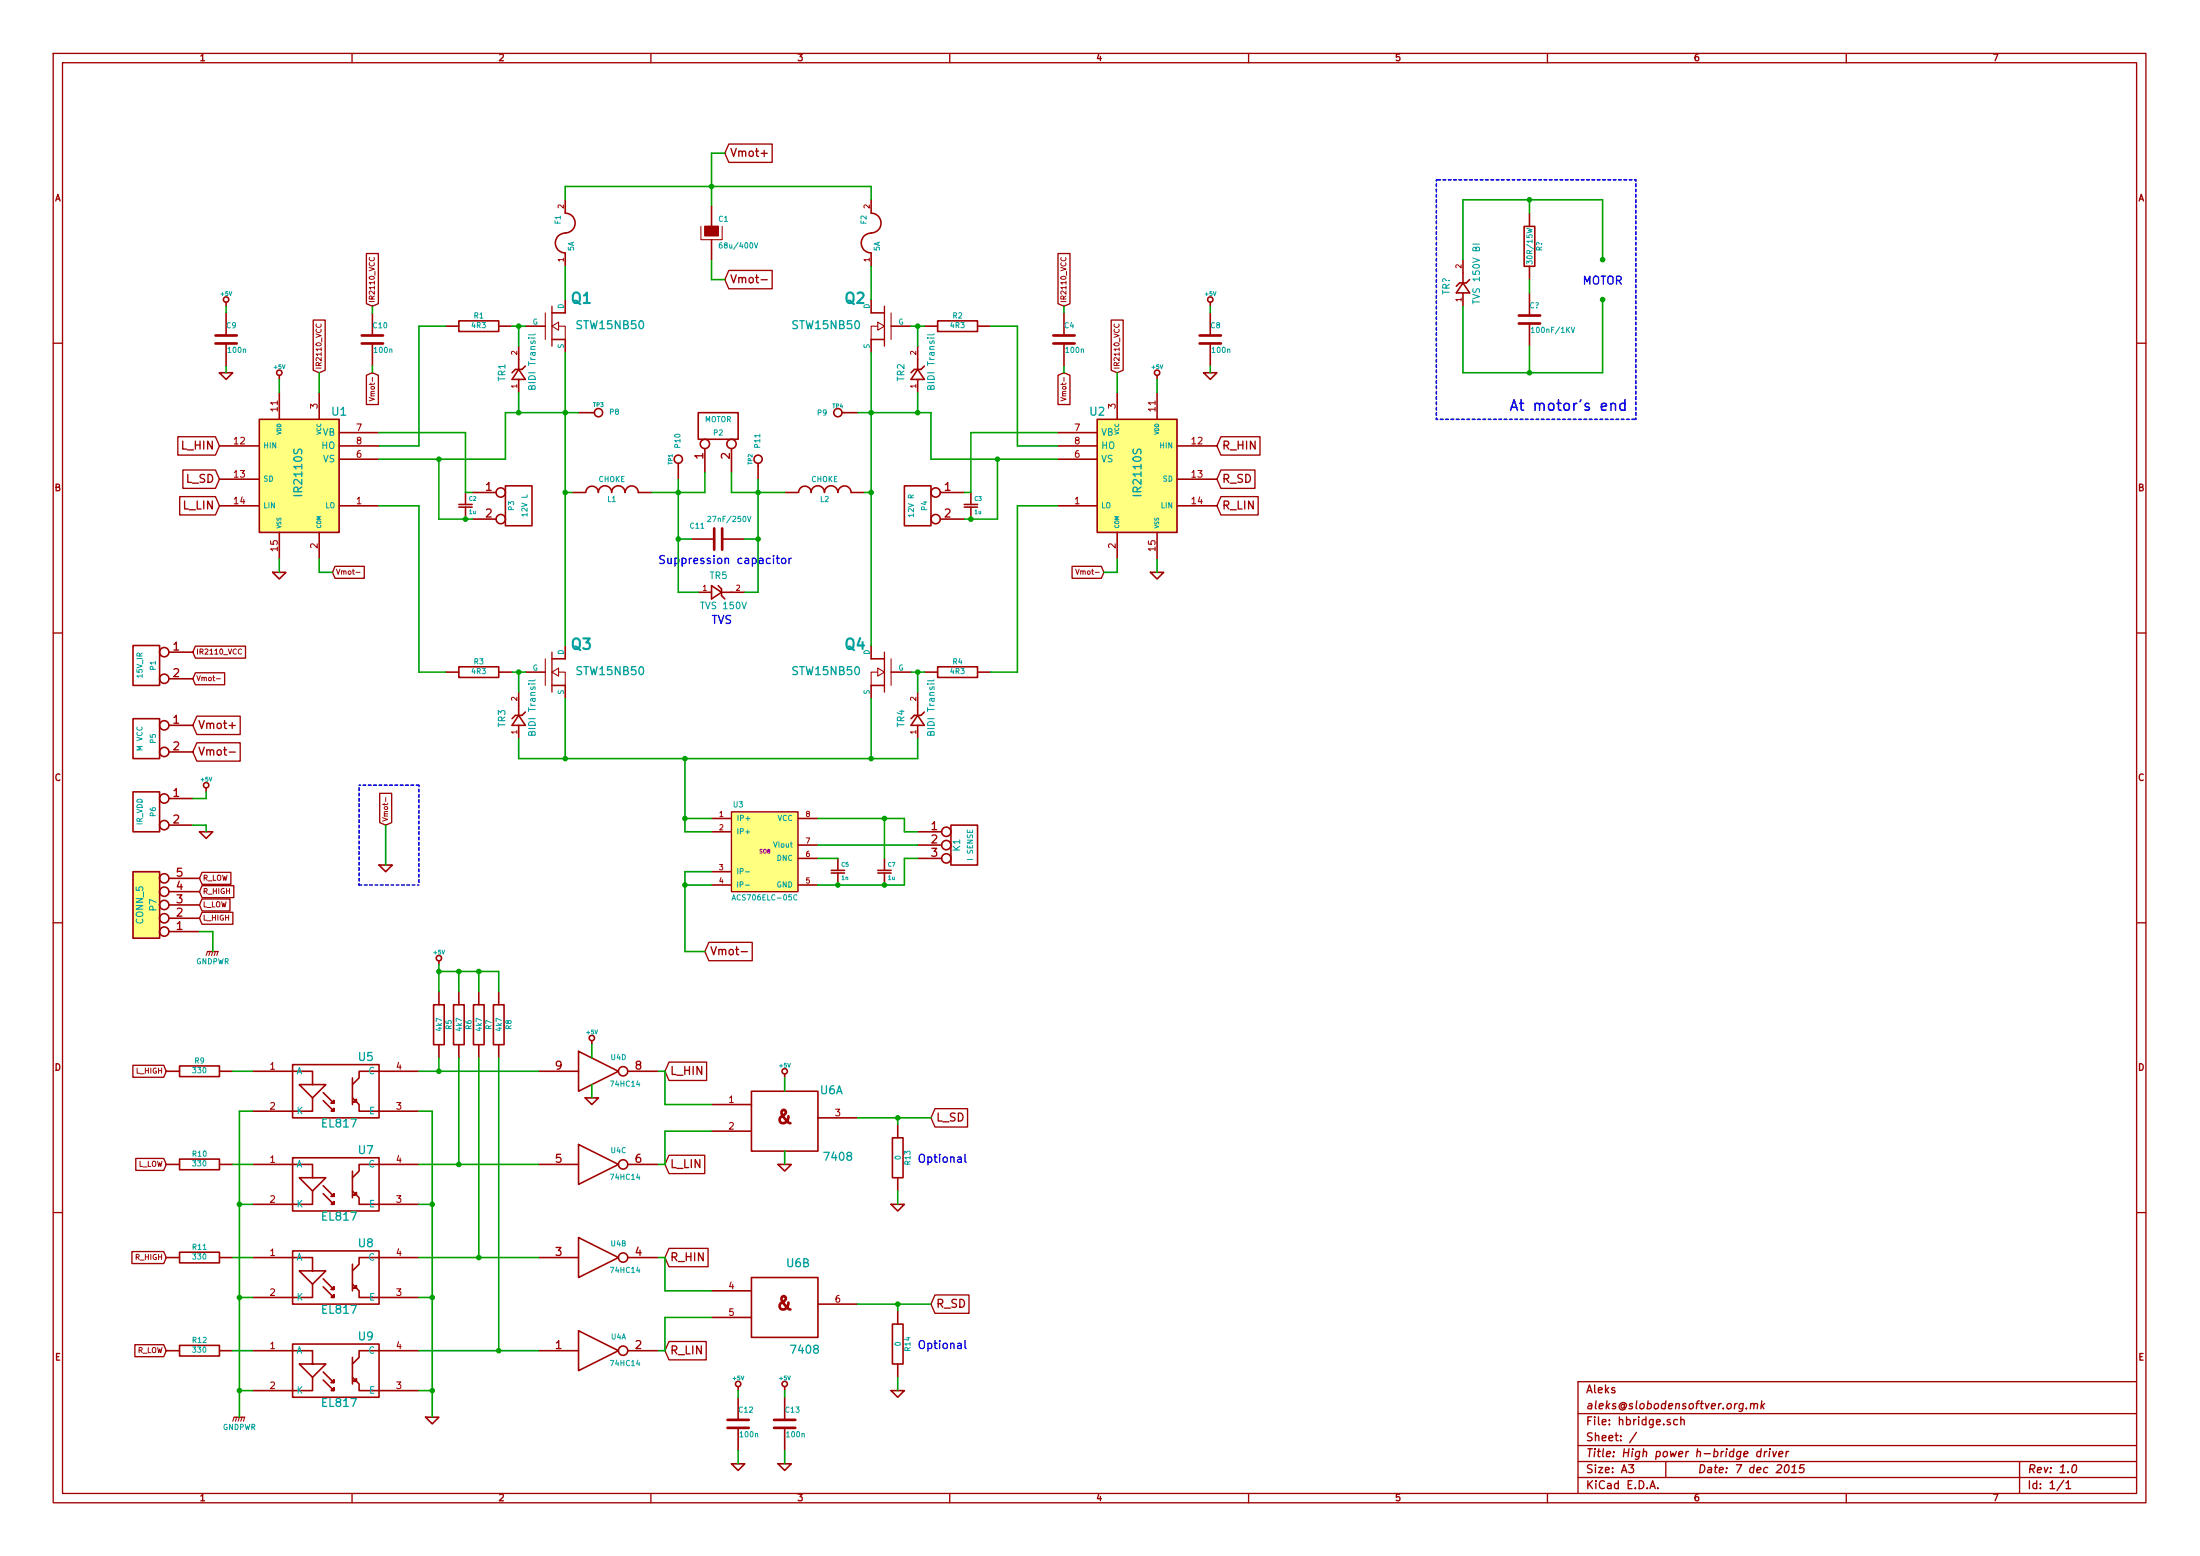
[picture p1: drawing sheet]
EESchema Schematic File Version 2
LIBS:power
LIBS:device
LIBS:transistors
LIBS:conn
LIBS:linear
LIBS:regul
LIBS:74xx
LIBS:cmos4000
LIBS:adc-dac
LIBS:memory
LIBS:xilinx
LIBS:special
LIBS:microcontrollers
LIBS:dsp
LIBS:microchip
LIBS:analog_switches
LIBS:motorola
LIBS:texas
LIBS:intel
LIBS:audio
LIBS:interface
LIBS:digital-audio
LIBS:philips
LIBS:display
LIBS:cypress
LIBS:siliconi
LIBS:opto
LIBS:atmel
LIBS:contrib
LIBS:valves
LIBS:switch-enc
LIBS:arduino_shieldsNCL
LIBS:open-project
LIBS:atmega32u4
LIBS:ttl_ieee
LIBS:hc11
LIBS:graphic
LIBS:gennum
LIBS:cmos_ieee
LIBS:brooktre
LIBS:relays
LIBS:references
LIBS:rfcom
LIBS:transf
LIBS:supertex
LIBS:video
LIBS:stm8
LIBS:stm32
LIBS:sensors
LIBS:powerint
LIBS:nxp_armmcu
LIBS:msp430
LIBS:microchip_pic16mcu
LIBS:microchip_pic12mcu
LIBS:microchip_pic10mcu
LIBS:logo
LIBS:ftdi
LIBS:ac-dc
LIBS:pspice
LIBS:microchip1
LIBS:elec-unifil
LIBS:74xgxx
LIBS:dc-dc
LIBS:GR_relays
LIBS:dips-s
LIBS:dallas-rtc
LIBS:con-jack
LIBS:con-amp
LIBS:DB-1
LIBS:usb-b
LIBS:Vocanson_display
LIBS:transistors-mics
LIBS:random-mics
LIBS:analog-devices
LIBS:relays-a
LIBS:lt
LIBS:altera
LIBS:max
LIBS:txs2sa-relay
LIBS:ti
LIBS:switches
LIBS:opamps
LIBS:conn_mics
LIBS:conn_16_mirror
LIBS:conn_16
LIBS:Transil_diode
LIBS:hbridge-cache
EELAYER 27 0
EELAYER END
$Descr A3 16535 11693
encoding utf-8
Sheet 1 1
Title "High power h-bridge driver"
Date "7 dec 2015"
Rev "1.0"
Comp "aleks@slobodensoftver.org.mk"
Comment1 "Aleks"
Comment2 ""
Comment3 ""
Comment4 ""
$EndDescr
$Comp
L MOSFET_N Q1
U 1 1
P 4150 2450
F 0 "Q1" H 4450 2650 79  0000 R CNB
F 1 "STW15NB50" H 4850 2450 60  0000 R CNN
F 2 "~" H 4150 2450 60  0000 C CNN
F 3 "~" H 4150 2450 60  0000 C CNN
	1    4150 2450
	1    0    0    -1  
$EndComp
$Comp
L MOSFET_N Q3
U 1 1
P 4150 5050
F 0 "Q3" H 4450 5250 79  0000 R CNB
F 1 "STW15NB50" H 4850 5050 60  0000 R CNN
F 2 "~" H 4150 5050 60  0000 C CNN
F 3 "~" H 4150 5050 60  0000 C CNN
	1    4150 5050
	1    0    0    -1  
$EndComp
$Comp
L MOSFET_N Q2
U 1 1
P 6650 2450
F 0 "Q2" H 6950 2650 79  0000 R CNB
F 1 "STW15NB50" H 7350 2450 60  0000 R CNN
F 2 "~" H 6650 2450 60  0000 C CNN
F 3 "~" H 6650 2450 60  0000 C CNN
	1    6650 2450
	-1   0    0    -1  
$EndComp
$Comp
L MOSFET_N Q4
U 1 1
P 6650 5050
F 0 "Q4" H 6950 5250 79  0000 R CNB
F 1 "STW15NB50" H 7350 5050 60  0000 R CNN
F 2 "~" H 6650 5050 60  0000 C CNN
F 3 "~" H 6650 5050 60  0000 C CNN
	1    6650 5050
	-1   0    0    -1  
$EndComp
$Comp
L FUSE F1
U 1 1
P 4250 1750
F 0 "F1" H 4350 1800 40  0000 C CNN
F 1 "5A" H 4150 1700 40  0000 C CNN
F 2 "~" H 4250 1750 60  0000 C CNN
F 3 "~" H 4250 1750 60  0000 C CNN
	1    4250 1750
	0    -1   -1   0   
$EndComp
$Comp
L FUSE F2
U 1 1
P 6550 1750
F 0 "F2" H 6650 1800 40  0000 C CNN
F 1 "5A" H 6450 1700 40  0000 C CNN
F 2 "~" H 6550 1750 60  0000 C CNN
F 3 "~" H 6550 1750 60  0000 C CNN
	1    6550 1750
	0    -1   -1   0   
$EndComp
$Comp
L INDUCTOR L1
U 1 1
P 4600 3700
F 0 "L1" V 4550 3700 40  0000 C CNN
F 1 "CHOKE" V 4700 3700 40  0000 C CNN
F 2 "~" H 4600 3700 60  0000 C CNN
F 3 "~" H 4600 3700 60  0000 C CNN
	1    4600 3700
	0    -1   -1   0   
$EndComp
$Comp
L INDUCTOR L2
U 1 1
P 6200 3700
F 0 "L2" V 6150 3700 40  0000 C CNN
F 1 "CHOKE" V 6300 3700 40  0000 C CNN
F 2 "~" H 6200 3700 60  0000 C CNN
F 3 "~" H 6200 3700 60  0000 C CNN
	1    6200 3700
	0    -1   -1   0   
$EndComp
$Comp
L ACS706ELC-05C U3
U 1 1
P 5750 6400
F 0 "U3" H 5550 6749 40  0000 C CNN
F 1 "ACS706ELC-05C" H 5750 6050 40  0000 C CNN
F 2 "SO8" H 5751 6398 29  0000 C CNN
F 3 "" H 5750 6400 60  0000 C CNN
	1    5750 6400
	1    0    0    -1  
$EndComp
Text GLabel 5450 1150 2    60   Input ~ 0
Vmot+
Text GLabel 5300 7150 2    60   Input ~ 0
Vmot-
$Comp
L R R3
U 1 1
P 3600 5050
F 0 "R3" V 3680 5050 40  0000 C CNN
F 1 "4R3" V 3607 5051 40  0000 C CNN
F 2 "~" V 3530 5050 30  0000 C CNN
F 3 "~" H 3600 5050 30  0000 C CNN
	1    3600 5050
	0    -1   -1   0   
$EndComp
$Comp
L R R4
U 1 1
P 7200 5050
F 0 "R4" V 7280 5050 40  0000 C CNN
F 1 "4R3" V 7207 5051 40  0000 C CNN
F 2 "~" V 7130 5050 30  0000 C CNN
F 3 "~" H 7200 5050 30  0000 C CNN
	1    7200 5050
	0    -1   -1   0   
$EndComp
$Comp
L R R2
U 1 1
P 7200 2450
F 0 "R2" V 7280 2450 40  0000 C CNN
F 1 "4R3" V 7207 2451 40  0000 C CNN
F 2 "~" V 7130 2450 30  0000 C CNN
F 3 "~" H 7200 2450 30  0000 C CNN
	1    7200 2450
	0    -1   -1   0   
$EndComp
$Comp
L R R1
U 1 1
P 3600 2450
F 0 "R1" V 3680 2450 40  0000 C CNN
F 1 "4R3" V 3607 2451 40  0000 C CNN
F 2 "~" V 3530 2450 30  0000 C CNN
F 3 "~" H 3600 2450 30  0000 C CNN
	1    3600 2450
	0    -1   -1   0   
$EndComp
$Comp
L CONN_2 P2
U 1 1
P 5400 3200
F 0 "P2" V 5350 3200 40  0000 C CNN
F 1 "MOTOR" V 5450 3200 40  0000 C CNN
F 2 "~" H 5400 3200 60  0000 C CNN
F 3 "~" H 5400 3200 60  0000 C CNN
	1    5400 3200
	0    -1   -1   0   
$EndComp
$Comp
L TRANSIL TR1
U 1 1
P 3900 2950
F 0 "TR1" H 3985 3040 50  0000 L BNN
F 1 "BIDI Transil" H 3913 2813 50  0000 L BNN
F 2 "" H 3900 2950 60  0000 C CNN
F 3 "" H 3900 2950 60  0000 C CNN
	1    3900 2950
	0    -1   -1   0   
$EndComp
$Comp
L TRANSIL TR3
U 1 1
P 3900 5550
F 0 "TR3" H 3985 5640 50  0000 L BNN
F 1 "BIDI Transil" H 3913 5413 50  0000 L BNN
F 2 "" H 3900 5550 60  0000 C CNN
F 3 "" H 3900 5550 60  0000 C CNN
	1    3900 5550
	0    -1   -1   0   
$EndComp
$Comp
L TRANSIL TR4
U 1 1
P 6900 5550
F 0 "TR4" H 6985 5640 50  0000 L BNN
F 1 "BIDI Transil" H 6913 5413 50  0000 L BNN
F 2 "" H 6900 5550 60  0000 C CNN
F 3 "" H 6900 5550 60  0000 C CNN
	1    6900 5550
	0    -1   -1   0   
$EndComp
$Comp
L TRANSIL TR2
U 1 1
P 6900 2950
F 0 "TR2" H 6985 3040 50  0000 L BNN
F 1 "BIDI Transil" H 6913 2813 50  0000 L BNN
F 2 "" H 6900 2950 60  0000 C CNN
F 3 "" H 6900 2950 60  0000 C CNN
	1    6900 2950
	0    -1   -1   0   
$EndComp
$Comp
L IR2110S U1
U 1 1
P 2250 3600
F 0 "U1" H 2550 4100 60  0000 C CNN
F 1 "IR2110S" V 2250 3650 60  0000 C CNN
F 2 "~" H 2250 3600 60  0000 C CNN
F 3 "~" H 2250 3600 60  0000 C CNN
	1    2250 3600
	1    0    0    -1  
$EndComp
Text GLabel 2500 4300 2    39   Input ~ 0
Vmot-
$Comp
L CONN_2 P3
U 1 1
P 3900 3800
F 0 "P3" V 3850 3800 40  0000 C CNN
F 1 "12V L" V 3950 3800 40  0000 C CNN
F 2 "~" H 3900 3800 60  0000 C CNN
F 3 "~" H 3900 3800 60  0000 C CNN
	1    3900 3800
	1    0    0    -1  
$EndComp
$Comp
L CSMALL C2
U 1 1
P 3500 3800
F 0 "C2" H 3525 3850 30  0000 L CNN
F 1 "1u" H 3525 3750 30  0000 L CNN
F 2 "~" H 3500 3800 60  0000 C CNN
F 3 "~" H 3500 3800 60  0000 C CNN
	1    3500 3800
	1    0    0    -1  
$EndComp
$Comp
L CONN_2 P1
U 1 1
P 1100 5000
F 0 "P1" V 1050 5000 40  0000 C CNN
F 1 "15V_IR" V 1150 5000 40  0000 C CNN
F 2 "~" H 1100 5000 60  0000 C CNN
F 3 "~" H 1100 5000 60  0000 C CNN
	1    1100 5000
	-1   0    0    -1  
$EndComp
Text GLabel 1450 5100 2    39   Input ~ 0
Vmot-
Text GLabel 1450 4900 2    39   Input ~ 0
IR2110_VCC
$Comp
L CONN_2 P5
U 1 1
P 1100 5550
F 0 "P5" V 1050 5550 40  0000 C CNN
F 1 "M VCC" V 1150 5550 40  0000 C CNN
F 2 "~" H 1100 5550 60  0000 C CNN
F 3 "~" H 1100 5550 60  0000 C CNN
	1    1100 5550
	-1   0    0    -1  
$EndComp
Text GLabel 1450 5650 2    60   Input ~ 0
Vmot-
Text GLabel 1450 5450 2    60   Input ~ 0
Vmot+
$Comp
L CSMALL C5
U 1 1
P 6300 6550
F 0 "C5" H 6325 6600 30  0000 L CNN
F 1 "1n" H 6325 6500 30  0000 L CNN
F 2 "~" H 6300 6550 60  0000 C CNN
F 3 "~" H 6300 6550 60  0000 C CNN
	1    6300 6550
	1    0    0    -1  
$EndComp
$Comp
L CONN_3 K1
U 1 1
P 7250 6350
F 0 "K1" V 7200 6350 50  0000 C CNN
F 1 "I SENSE" V 7300 6350 40  0000 C CNN
F 2 "~" H 7250 6350 60  0000 C CNN
F 3 "~" H 7250 6350 60  0000 C CNN
	1    7250 6350
	1    0    0    -1  
$EndComp
$Comp
L CSMALL C7
U 1 1
P 6650 6550
F 0 "C7" H 6675 6600 30  0000 L CNN
F 1 "1u" H 6675 6500 30  0000 L CNN
F 2 "~" H 6650 6550 60  0000 C CNN
F 3 "~" H 6650 6550 60  0000 C CNN
	1    6650 6550
	1    0    0    -1  
$EndComp
$Comp
L GND #PWR01
U 1 1
P 2100 4300
F 0 "#PWR01" H 2100 4300 30  0001 C CNN
F 1 "GND" H 2100 4230 30  0001 C CNN
F 2 "" H 2100 4300 60  0000 C CNN
F 3 "" H 2100 4300 60  0000 C CNN
	1    2100 4300
	1    0    0    -1  
$EndComp
$Comp
L +5V #PWR02
U 1 1
P 2100 2850
F 0 "#PWR02" H 2100 2940 20  0001 C CNN
F 1 "+5V" H 2100 2940 30  0000 C CNN
F 2 "" H 2100 2850 60  0000 C CNN
F 3 "" H 2100 2850 60  0000 C CNN
	1    2100 2850
	1    0    0    -1  
$EndComp
$Comp
L CONN_2 P6
U 1 1
P 1100 6100
F 0 "P6" V 1050 6100 40  0000 C CNN
F 1 "IR_VDD" V 1150 6100 40  0000 C CNN
F 2 "~" H 1100 6100 60  0000 C CNN
F 3 "~" H 1100 6100 60  0000 C CNN
	1    1100 6100
	-1   0    0    -1  
$EndComp
$Comp
L +5V #PWR03
U 1 1
P 1550 5950
F 0 "#PWR03" H 1550 6040 20  0001 C CNN
F 1 "+5V" H 1550 6040 30  0000 C CNN
F 2 "" H 1550 5950 60  0000 C CNN
F 3 "" H 1550 5950 60  0000 C CNN
	1    1550 5950
	1    0    0    -1  
$EndComp
$Comp
L GND #PWR04
U 1 1
P 1550 6250
F 0 "#PWR04" H 1550 6250 30  0001 C CNN
F 1 "GND" H 1550 6180 30  0001 C CNN
F 2 "" H 1550 6250 60  0000 C CNN
F 3 "" H 1550 6250 60  0000 C CNN
	1    1550 6250
	1    0    0    -1  
$EndComp
$Comp
L CONN_5 P7
U 1 1
P 1100 6800
F 0 "P7" V 1050 6800 50  0000 C CNN
F 1 "CONN_5" V 1150 6800 50  0000 C CNN
F 2 "~" H 1100 6800 60  0000 C CNN
F 3 "~" H 1100 6800 60  0000 C CNN
	1    1100 6800
	-1   0    0    1   
$EndComp
Text GLabel 1500 6800 2    39   Input ~ 0
L_LOW
Text GLabel 1500 6900 2    39   Input ~ 0
L_HIGH
Text GLabel 1500 6600 2    39   Input ~ 0
R_LOW
Text GLabel 1500 6700 2    39   Input ~ 0
R_HIGH
$Comp
L OPTO-TRANSISTOR4 U5
U 1 1
P 2550 8200
F 0 "U5" H 2750 8450 60  0000 C CNN
F 1 "EL817" H 2550 7950 60  0000 C CNN
F 2 "~" H 2550 8200 60  0000 C CNN
F 3 "~" H 2550 8200 60  0000 C CNN
	1    2550 8200
	1    0    0    -1  
$EndComp
$Comp
L OPTO-TRANSISTOR4 U7
U 1 1
P 2550 8900
F 0 "U7" H 2750 9150 60  0000 C CNN
F 1 "EL817" H 2550 8650 60  0000 C CNN
F 2 "~" H 2550 8900 60  0000 C CNN
F 3 "~" H 2550 8900 60  0000 C CNN
	1    2550 8900
	1    0    0    -1  
$EndComp
$Comp
L OPTO-TRANSISTOR4 U8
U 1 1
P 2550 9600
F 0 "U8" H 2750 9850 60  0000 C CNN
F 1 "EL817" H 2550 9350 60  0000 C CNN
F 2 "~" H 2550 9600 60  0000 C CNN
F 3 "~" H 2550 9600 60  0000 C CNN
	1    2550 9600
	1    0    0    -1  
$EndComp
$Comp
L OPTO-TRANSISTOR4 U9
U 1 1
P 2550 10300
F 0 "U9" H 2750 10550 60  0000 C CNN
F 1 "EL817" H 2550 10050 60  0000 C CNN
F 2 "~" H 2550 10300 60  0000 C CNN
F 3 "~" H 2550 10300 60  0000 C CNN
	1    2550 10300
	1    0    0    -1  
$EndComp
$Comp
L R R9
U 1 1
P 1500 8050
F 0 "R9" V 1580 8050 40  0000 C CNN
F 1 "330" V 1507 8051 40  0000 C CNN
F 2 "~" V 1430 8050 30  0000 C CNN
F 3 "~" H 1500 8050 30  0000 C CNN
	1    1500 8050
	0    -1   -1   0   
$EndComp
$Comp
L R R10
U 1 1
P 1500 8750
F 0 "R10" V 1580 8750 40  0000 C CNN
F 1 "330" V 1507 8751 40  0000 C CNN
F 2 "~" V 1430 8750 30  0000 C CNN
F 3 "~" H 1500 8750 30  0000 C CNN
	1    1500 8750
	0    -1   -1   0   
$EndComp
$Comp
L R R11
U 1 1
P 1500 9450
F 0 "R11" V 1580 9450 40  0000 C CNN
F 1 "330" V 1507 9451 40  0000 C CNN
F 2 "~" V 1430 9450 30  0000 C CNN
F 3 "~" H 1500 9450 30  0000 C CNN
	1    1500 9450
	0    -1   -1   0   
$EndComp
$Comp
L R R12
U 1 1
P 1500 10150
F 0 "R12" V 1580 10150 40  0000 C CNN
F 1 "330" V 1507 10151 40  0000 C CNN
F 2 "~" V 1430 10150 30  0000 C CNN
F 3 "~" H 1500 10150 30  0000 C CNN
	1    1500 10150
	0    -1   -1   0   
$EndComp
$Comp
L GNDPWR #PWR05
U 1 1
P 1600 7150
F 0 "#PWR05" H 1600 7200 40  0001 C CNN
F 1 "GNDPWR" H 1600 7070 40  0000 C CNN
F 2 "" H 1600 7150 60  0000 C CNN
F 3 "" H 1600 7150 60  0000 C CNN
	1    1600 7150
	1    0    0    -1  
$EndComp
$Comp
L GNDPWR #PWR06
U 1 1
P 1800 10650
F 0 "#PWR06" H 1800 10700 40  0001 C CNN
F 1 "GNDPWR" H 1800 10570 40  0000 C CNN
F 2 "" H 1800 10650 60  0000 C CNN
F 3 "" H 1800 10650 60  0000 C CNN
	1    1800 10650
	1    0    0    -1  
$EndComp
Text GLabel 1250 8750 0    39   Input ~ 0
L_LOW
Text GLabel 1250 8050 0    39   Input ~ 0
L_HIGH
Text GLabel 1250 10150 0    39   Input ~ 0
R_LOW
Text GLabel 1250 9450 0    39   Input ~ 0
R_HIGH
$Comp
L R R5
U 1 1
P 3300 7700
F 0 "R5" V 3380 7700 40  0000 C CNN
F 1 "4k7" V 3307 7701 40  0000 C CNN
F 2 "~" V 3230 7700 30  0000 C CNN
F 3 "~" H 3300 7700 30  0000 C CNN
	1    3300 7700
	1    0    0    -1  
$EndComp
$Comp
L R R6
U 1 1
P 3450 7700
F 0 "R6" V 3530 7700 40  0000 C CNN
F 1 "4k7" V 3457 7701 40  0000 C CNN
F 2 "~" V 3380 7700 30  0000 C CNN
F 3 "~" H 3450 7700 30  0000 C CNN
	1    3450 7700
	1    0    0    -1  
$EndComp
$Comp
L R R7
U 1 1
P 3600 7700
F 0 "R7" V 3680 7700 40  0000 C CNN
F 1 "4k7" V 3607 7701 40  0000 C CNN
F 2 "~" V 3530 7700 30  0000 C CNN
F 3 "~" H 3600 7700 30  0000 C CNN
	1    3600 7700
	1    0    0    -1  
$EndComp
$Comp
L R R8
U 1 1
P 3750 7700
F 0 "R8" V 3830 7700 40  0000 C CNN
F 1 "4k7" V 3757 7701 40  0000 C CNN
F 2 "~" V 3680 7700 30  0000 C CNN
F 3 "~" H 3750 7700 30  0000 C CNN
	1    3750 7700
	1    0    0    -1  
$EndComp
$Comp
L GND #PWR07
U 1 1
P 3250 10650
F 0 "#PWR07" H 3250 10650 30  0001 C CNN
F 1 "GND" H 3250 10580 30  0001 C CNN
F 2 "" H 3250 10650 60  0000 C CNN
F 3 "" H 3250 10650 60  0000 C CNN
	1    3250 10650
	1    0    0    -1  
$EndComp
$Comp
L +5V #PWR08
U 1 1
P 3300 7250
F 0 "#PWR08" H 3300 7340 20  0001 C CNN
F 1 "+5V" H 3300 7340 30  0000 C CNN
F 2 "" H 3300 7250 60  0000 C CNN
F 3 "" H 3300 7250 60  0000 C CNN
	1    3300 7250
	1    0    0    -1  
$EndComp
$Comp
L IR2110S U2
U 1 1
P 8550 3600
F 0 "U2" H 8850 4100 60  0000 C CNN
F 1 "IR2110S" V 8550 3650 60  0000 C CNN
F 2 "~" H 8550 3600 60  0000 C CNN
F 3 "~" H 8550 3600 60  0000 C CNN
	1    8550 3600
	-1   0    0    -1  
$EndComp
$Comp
L CONN_2 P4
U 1 1
P 6900 3800
F 0 "P4" V 6850 3800 40  0000 C CNN
F 1 "12V R" V 6950 3800 40  0000 C CNN
F 2 "~" H 6900 3800 60  0000 C CNN
F 3 "~" H 6900 3800 60  0000 C CNN
	1    6900 3800
	-1   0    0    -1  
$EndComp
$Comp
L CSMALL C3
U 1 1
P 7300 3800
F 0 "C3" H 7325 3850 30  0000 L CNN
F 1 "1u" H 7325 3750 30  0000 L CNN
F 2 "~" H 7300 3800 60  0000 C CNN
F 3 "~" H 7300 3800 60  0000 C CNN
	1    7300 3800
	1    0    0    -1  
$EndComp
Text GLabel 8300 4300 0    39   Input ~ 0
Vmot-
$Comp
L GND #PWR09
U 1 1
P 8700 4300
F 0 "#PWR09" H 8700 4300 30  0001 C CNN
F 1 "GND" H 8700 4230 30  0001 C CNN
F 2 "" H 8700 4300 60  0000 C CNN
F 3 "" H 8700 4300 60  0000 C CNN
	1    8700 4300
	1    0    0    -1  
$EndComp
Text GLabel 8400 2800 1    39   Input ~ 0
IR2110_VCC
$Comp
L +5V #PWR010
U 1 1
P 8700 2850
F 0 "#PWR010" H 8700 2940 20  0001 C CNN
F 1 "+5V" H 8700 2940 30  0000 C CNN
F 2 "" H 8700 2850 60  0000 C CNN
F 3 "" H 8700 2850 60  0000 C CNN
	1    8700 2850
	1    0    0    -1  
$EndComp
$Comp
L 74HC14 U4
U 1 1
P 4500 10150
F 0 "U4" H 4650 10250 40  0000 C CNN
F 1 "74HC14" H 4700 10050 40  0000 C CNN
F 2 "~" H 4500 10150 60  0000 C CNN
F 3 "~" H 4500 10150 60  0000 C CNN
	1    4500 10150
	1    0    0    -1  
$EndComp
$Comp
L 74HC14 U4
U 2 1
P 4500 9450
F 0 "U4" H 4650 9550 40  0000 C CNN
F 1 "74HC14" H 4700 9350 40  0000 C CNN
F 2 "~" H 4500 9450 60  0000 C CNN
F 3 "~" H 4500 9450 60  0000 C CNN
	2    4500 9450
	1    0    0    -1  
$EndComp
$Comp
L 74HC14 U4
U 3 1
P 4500 8750
F 0 "U4" H 4650 8850 40  0000 C CNN
F 1 "74HC14" H 4700 8650 40  0000 C CNN
F 2 "~" H 4500 8750 60  0000 C CNN
F 3 "~" H 4500 8750 60  0000 C CNN
	3    4500 8750
	1    0    0    -1  
$EndComp
$Comp
L 74HC14 U4
U 4 1
P 4500 8050
F 0 "U4" H 4650 8150 40  0000 C CNN
F 1 "74HC14" H 4700 7950 40  0000 C CNN
F 2 "~" H 4500 8050 60  0000 C CNN
F 3 "~" H 4500 8050 60  0000 C CNN
	4    4500 8050
	1    0    0    -1  
$EndComp
$Comp
L 7408 U6
U 1 1
P 5900 8400
F 0 "U6" H 6250 8600 60  0000 C CNN
F 1 "7408" H 6300 8100 60  0000 C CNN
F 2 "" H 5900 8400 60  0000 C CNN
F 3 "" H 5900 8400 60  0000 C CNN
	1    5900 8400
	1    0    0    -1  
$EndComp
$Comp
L 7408 U6
U 2 1
P 5900 9800
F 0 "U6" H 6000 10100 60  0000 C CNN
F 1 "7408" H 6050 9450 60  0000 C CNN
F 2 "" H 5900 9800 60  0000 C CNN
F 3 "" H 5900 9800 60  0000 C CNN
	2    5900 9800
	1    0    0    -1  
$EndComp
Text GLabel 1650 3600 0    60   Input ~ 0
L_SD
Text GLabel 7000 8400 2    60   Input ~ 0
L_SD
Text GLabel 9150 3600 2    60   Input ~ 0
R_SD
Text GLabel 7000 9800 2    60   Input ~ 0
R_SD
Text GLabel 1650 3350 0    60   Input ~ 0
L_HIN
Text GLabel 1650 3800 0    60   Input ~ 0
L_LIN
Text GLabel 9150 3350 2    60   Input ~ 0
R_HIN
Text GLabel 9150 3800 2    60   Input ~ 0
R_LIN
Text GLabel 5000 8050 2    60   Input ~ 0
L_HIN
Text GLabel 5000 8750 2    60   Input ~ 0
L_LIN
Text GLabel 5000 9450 2    60   Input ~ 0
R_HIN
Text GLabel 5000 10150 2    60   Input ~ 0
R_LIN
$Comp
L C C12
U 1 1
P 5550 10700
F 0 "C12" H 5550 10800 40  0000 L CNN
F 1 "100n" H 5556 10615 40  0000 L CNN
F 2 "~" H 5588 10550 30  0000 C CNN
F 3 "~" H 5550 10700 60  0000 C CNN
	1    5550 10700
	1    0    0    -1  
$EndComp
$Comp
L C C13
U 1 1
P 5900 10700
F 0 "C13" H 5900 10800 40  0000 L CNN
F 1 "100n" H 5906 10615 40  0000 L CNN
F 2 "~" H 5938 10550 30  0000 C CNN
F 3 "~" H 5900 10700 60  0000 C CNN
	1    5900 10700
	1    0    0    -1  
$EndComp
$Comp
L GND #PWR011
U 1 1
P 5550 11000
F 0 "#PWR011" H 5550 11000 30  0001 C CNN
F 1 "GND" H 5550 10930 30  0001 C CNN
F 2 "" H 5550 11000 60  0000 C CNN
F 3 "" H 5550 11000 60  0000 C CNN
	1    5550 11000
	1    0    0    -1  
$EndComp
$Comp
L GND #PWR012
U 1 1
P 5900 11000
F 0 "#PWR012" H 5900 11000 30  0001 C CNN
F 1 "GND" H 5900 10930 30  0001 C CNN
F 2 "" H 5900 11000 60  0000 C CNN
F 3 "" H 5900 11000 60  0000 C CNN
	1    5900 11000
	1    0    0    -1  
$EndComp
$Comp
L +5V #PWR013
U 1 1
P 5550 10450
F 0 "#PWR013" H 5550 10540 20  0001 C CNN
F 1 "+5V" H 5550 10540 30  0000 C CNN
F 2 "" H 5550 10450 60  0000 C CNN
F 3 "" H 5550 10450 60  0000 C CNN
	1    5550 10450
	1    0    0    -1  
$EndComp
$Comp
L +5V #PWR014
U 1 1
P 5900 10450
F 0 "#PWR014" H 5900 10540 20  0001 C CNN
F 1 "+5V" H 5900 10540 30  0000 C CNN
F 2 "" H 5900 10450 60  0000 C CNN
F 3 "" H 5900 10450 60  0000 C CNN
	1    5900 10450
	1    0    0    -1  
$EndComp
$Comp
L C C11
U 1 1
P 5400 4050
F 0 "C11" V 5500 4150 40  0000 L CNN
F 1 "27nF/250V" V 5550 3800 40  0000 L CNN
F 2 "~" H 5438 3900 30  0000 C CNN
F 3 "~" H 5400 4050 60  0000 C CNN
	1    5400 4050
	0    -1   -1   0   
$EndComp
Text Notes 4950 4250 0    60   ~ 0
Suppression capacitor
Text GLabel 5450 2100 2    60   Input ~ 0
Vmot-
$Comp
L CONN_1 P10
U 1 1
P 5100 3450
F 0 "P10" H 5180 3450 40  0000 L CNN
F 1 "TP1" H 5100 3505 30  0000 C CNN
F 2 "~" H 5100 3450 60  0000 C CNN
F 3 "~" H 5100 3450 60  0000 C CNN
	1    5100 3450
	0    -1   -1   0   
$EndComp
$Comp
L CONN_1 P11
U 1 1
P 5700 3450
F 0 "P11" H 5780 3450 40  0000 L CNN
F 1 "TP2" H 5700 3505 30  0000 C CNN
F 2 "~" H 5700 3450 60  0000 C CNN
F 3 "~" H 5700 3450 60  0000 C CNN
	1    5700 3450
	0    -1   -1   0   
$EndComp
$Comp
L CONN_1 P8
U 1 1
P 4500 3100
F 0 "P8" H 4580 3100 40  0000 L CNN
F 1 "TP3" H 4500 3155 30  0000 C CNN
F 2 "~" H 4500 3100 60  0000 C CNN
F 3 "~" H 4500 3100 60  0000 C CNN
	1    4500 3100
	1    0    0    -1  
$EndComp
$Comp
L CONN_1 P9
U 1 1
P 6300 3100
F 0 "P9" H 6380 3100 40  0000 L CNN
F 1 "TP4" H 6300 3050 30  0000 C CNN
F 2 "~" H 6300 3100 60  0000 C CNN
F 3 "~" H 6300 3100 60  0000 C CNN
	1    6300 3100
	-1   0    0    1   
$EndComp
$Comp
L C C9
U 1 1
P 1700 2550
F 0 "C9" H 1700 2650 40  0000 L CNN
F 1 "100n" H 1706 2465 40  0000 L CNN
F 2 "~" H 1738 2400 30  0000 C CNN
F 3 "~" H 1700 2550 60  0000 C CNN
	1    1700 2550
	1    0    0    -1  
$EndComp
$Comp
L +5V #PWR015
U 1 1
P 1700 2300
F 0 "#PWR015" H 1700 2390 20  0001 C CNN
F 1 "+5V" H 1700 2390 30  0000 C CNN
F 2 "" H 1700 2300 60  0000 C CNN
F 3 "" H 1700 2300 60  0000 C CNN
	1    1700 2300
	1    0    0    -1  
$EndComp
$Comp
L GND #PWR016
U 1 1
P 1700 2800
F 0 "#PWR016" H 1700 2800 30  0001 C CNN
F 1 "GND" H 1700 2730 30  0001 C CNN
F 2 "" H 1700 2800 60  0000 C CNN
F 3 "" H 1700 2800 60  0000 C CNN
	1    1700 2800
	1    0    0    -1  
$EndComp
$Comp
L C C10
U 1 1
P 2800 2550
F 0 "C10" H 2800 2650 40  0000 L CNN
F 1 "100n" H 2806 2465 40  0000 L CNN
F 2 "~" H 2838 2400 30  0000 C CNN
F 3 "~" H 2800 2550 60  0000 C CNN
	1    2800 2550
	1    0    0    -1  
$EndComp
$Comp
L C C8
U 1 1
P 9100 2550
F 0 "C8" H 9100 2650 40  0000 L CNN
F 1 "100n" H 9106 2465 40  0000 L CNN
F 2 "~" H 9138 2400 30  0000 C CNN
F 3 "~" H 9100 2550 60  0000 C CNN
	1    9100 2550
	1    0    0    -1  
$EndComp
$Comp
L +5V #PWR017
U 1 1
P 9100 2300
F 0 "#PWR017" H 9100 2390 20  0001 C CNN
F 1 "+5V" H 9100 2390 30  0000 C CNN
F 2 "" H 9100 2300 60  0000 C CNN
F 3 "" H 9100 2300 60  0000 C CNN
	1    9100 2300
	1    0    0    -1  
$EndComp
Text GLabel 2800 2800 3    39   Input ~ 0
Vmot-
Text GLabel 2800 2300 1    39   Input ~ 0
IR2110_VCC
$Comp
L GND #PWR018
U 1 1
P 9100 2800
F 0 "#PWR018" H 9100 2800 30  0001 C CNN
F 1 "GND" H 9100 2730 30  0001 C CNN
F 2 "" H 9100 2800 60  0000 C CNN
F 3 "" H 9100 2800 60  0000 C CNN
	1    9100 2800
	1    0    0    -1  
$EndComp
$Comp
L C C4
U 1 1
P 8000 2550
F 0 "C4" H 8000 2650 40  0000 L CNN
F 1 "100n" H 8006 2465 40  0000 L CNN
F 2 "~" H 8038 2400 30  0000 C CNN
F 3 "~" H 8000 2550 60  0000 C CNN
	1    8000 2550
	1    0    0    -1  
$EndComp
Text GLabel 8000 2800 3    39   Input ~ 0
Vmot-
Text GLabel 8000 2300 1    39   Input ~ 0
IR2110_VCC
$Comp
L +5V #PWR019
U 1 1
P 4450 7850
F 0 "#PWR019" H 4450 7940 20  0001 C CNN
F 1 "+5V" H 4450 7940 30  0000 C CNN
F 2 "" H 4450 7850 60  0000 C CNN
F 3 "" H 4450 7850 60  0000 C CNN
	1    4450 7850
	1    0    0    -1  
$EndComp
$Comp
L GND #PWR020
U 1 1
P 4450 8250
F 0 "#PWR020" H 4450 8250 30  0001 C CNN
F 1 "GND" H 4450 8180 30  0001 C CNN
F 2 "" H 4450 8250 60  0000 C CNN
F 3 "" H 4450 8250 60  0000 C CNN
	1    4450 8250
	1    0    0    -1  
$EndComp
$Comp
L +5V #PWR021
U 1 1
P 5900 8100
F 0 "#PWR021" H 5900 8190 20  0001 C CNN
F 1 "+5V" H 5900 8190 30  0000 C CNN
F 2 "" H 5900 8100 60  0000 C CNN
F 3 "" H 5900 8100 60  0000 C CNN
	1    5900 8100
	1    0    0    -1  
$EndComp
$Comp
L GND #PWR022
U 1 1
P 5900 8750
F 0 "#PWR022" H 5900 8750 30  0001 C CNN
F 1 "GND" H 5900 8680 30  0001 C CNN
F 2 "" H 5900 8750 60  0000 C CNN
F 3 "" H 5900 8750 60  0000 C CNN
	1    5900 8750
	1    0    0    -1  
$EndComp
$Comp
L TRANSIL TR5
U 1 1
P 5250 4450
F 0 "TR5" H 5335 4540 50  0000 L BNN
F 1 "TVS 150V" H 5263 4313 50  0000 L BNN
F 2 "" H 5250 4450 60  0000 C CNN
F 3 "" H 5250 4450 60  0000 C CNN
	1    5250 4450
	1    0    0    -1  
$EndComp
Text Notes 5350 4700 0    60   ~ 0
TVS
Text GLabel 2400 2800 1    39   Input ~ 0
IR2110_VCC
$Comp
L R R13
U 1 1
P 6750 8700
F 0 "R13" V 6830 8700 40  0000 C CNN
F 1 "0" V 6757 8701 40  0000 C CNN
F 2 "~" V 6680 8700 30  0000 C CNN
F 3 "~" H 6750 8700 30  0000 C CNN
	1    6750 8700
	1    0    0    -1  
$EndComp
$Comp
L GND #PWR023
U 1 1
P 6750 9050
F 0 "#PWR023" H 6750 9050 30  0001 C CNN
F 1 "GND" H 6750 8980 30  0001 C CNN
F 2 "" H 6750 9050 60  0000 C CNN
F 3 "" H 6750 9050 60  0000 C CNN
	1    6750 9050
	1    0    0    -1  
$EndComp
$Comp
L R R14
U 1 1
P 6750 10100
F 0 "R14" V 6830 10100 40  0000 C CNN
F 1 "0" V 6757 10101 40  0000 C CNN
F 2 "~" V 6680 10100 30  0000 C CNN
F 3 "~" H 6750 10100 30  0000 C CNN
	1    6750 10100
	1    0    0    -1  
$EndComp
$Comp
L GND #PWR024
U 1 1
P 6750 10450
F 0 "#PWR024" H 6750 10450 30  0001 C CNN
F 1 "GND" H 6750 10380 30  0001 C CNN
F 2 "" H 6750 10450 60  0000 C CNN
F 3 "" H 6750 10450 60  0000 C CNN
	1    6750 10450
	1    0    0    -1  
$EndComp
Wire Wire Line
	4250 2650 4250 4850
Wire Wire Line
	6550 2650 6550 4850
Wire Wire Line
	6550 2000 6550 2250
Wire Wire Line
	4300 3700 4250 3700
Connection ~ 4250 3700
Wire Wire Line
	6500 3700 6550 3700
Connection ~ 6550 3700
Wire Wire Line
	4250 5250 4250 5700
Wire Wire Line
	3900 5700 6900 5700
Wire Wire Line
	6550 5700 6550 5250
Wire Wire Line
	5150 6250 5350 6250
Wire Wire Line
	5150 5700 5150 6250
Connection ~ 5150 5700
Wire Wire Line
	5350 6150 5150 6150
Connection ~ 5150 6150
Wire Wire Line
	4250 1500 4250 1400
Wire Wire Line
	6550 1400 6550 1500
Wire Wire Line
	5350 1150 5350 1550
Wire Wire Line
	5350 1150 5450 1150
Connection ~ 5350 1400
Wire Wire Line
	5350 6550 5150 6550
Wire Wire Line
	5150 6550 5150 7150
Wire Wire Line
	5150 6650 5350 6650
Wire Wire Line
	5150 7150 5300 7150
Connection ~ 5150 6650
Wire Wire Line
	3850 2450 3950 2450
Wire Wire Line
	3850 5050 3950 5050
Wire Wire Line
	6850 5050 6950 5050
Wire Wire Line
	6850 2450 6950 2450
Wire Wire Line
	5300 3700 5300 3550
Wire Wire Line
	4900 3700 5300 3700
Wire Wire Line
	5500 3550 5500 3700
Wire Wire Line
	5500 3700 5900 3700
Wire Wire Line
	3900 2600 3900 2450
Connection ~ 3900 2450
Wire Wire Line
	3900 2950 3900 3100
Wire Wire Line
	3800 3100 4350 3100
Connection ~ 4250 3100
Wire Wire Line
	3900 5200 3900 5050
Connection ~ 3900 5050
Wire Wire Line
	3900 5550 3900 5700
Connection ~ 4250 5700
Wire Wire Line
	6900 5700 6900 5550
Connection ~ 6550 5700
Wire Wire Line
	6900 5200 6900 5050
Connection ~ 6900 5050
Wire Wire Line
	6900 3100 6900 2950
Wire Wire Line
	6450 3100 7000 3100
Connection ~ 6550 3100
Wire Wire Line
	6900 2600 6900 2450
Connection ~ 6900 2450
Wire Wire Line
	2850 3350 3150 3350
Wire Wire Line
	3150 3350 3150 2450
Wire Wire Line
	3150 2450 3350 2450
Wire Wire Line
	2850 3450 3800 3450
Wire Wire Line
	3800 3450 3800 3100
Connection ~ 3900 3100
Wire Wire Line
	2850 3800 3150 3800
Wire Wire Line
	3150 3800 3150 5050
Wire Wire Line
	3150 5050 3350 5050
Wire Wire Line
	2500 4300 2400 4300
Wire Wire Line
	2400 4300 2400 4200
Wire Wire Line
	3300 3900 3550 3900
Wire Wire Line
	3300 3900 3300 3450
Connection ~ 3300 3450
Connection ~ 3500 3900
Wire Wire Line
	3550 3700 3500 3700
Wire Wire Line
	3500 3700 3500 3250
Wire Wire Line
	3500 3250 2850 3250
Wire Wire Line
	6300 6450 6150 6450
Connection ~ 6300 6650
Wire Wire Line
	6150 6150 6800 6150
Wire Wire Line
	6150 6350 6900 6350
Connection ~ 6650 6650
Wire Wire Line
	6650 6450 6650 6150
Connection ~ 6650 6150
Wire Wire Line
	2100 4300 2100 4200
Wire Wire Line
	2100 2850 2100 2950
Wire Wire Line
	6900 6250 6800 6250
Wire Wire Line
	6800 6250 6800 6150
Wire Wire Line
	6900 6450 6800 6450
Wire Wire Line
	6800 6450 6800 6650
Wire Wire Line
	6800 6650 6150 6650
Wire Wire Line
	1550 5950 1550 6000
Wire Wire Line
	1550 6250 1550 6200
Wire Wire Line
	1600 7150 1600 7000
Wire Wire Line
	1600 7000 1500 7000
Wire Wire Line
	1750 8050 1900 8050
Wire Wire Line
	1750 10150 1900 10150
Wire Wire Line
	1750 9450 1900 9450
Wire Wire Line
	1750 8750 1900 8750
Wire Wire Line
	1800 8350 1800 10650
Wire Wire Line
	1800 8350 1900 8350
Wire Wire Line
	1900 9050 1800 9050
Connection ~ 1800 9050
Wire Wire Line
	1900 9750 1800 9750
Connection ~ 1800 9750
Wire Wire Line
	1900 10450 1800 10450
Connection ~ 1800 10450
Wire Wire Line
	3300 7950 3300 8050
Wire Wire Line
	3450 7950 3450 8750
Wire Wire Line
	3150 8750 4050 8750
Wire Wire Line
	3600 7950 3600 9450
Wire Wire Line
	3150 9450 4050 9450
Wire Wire Line
	3750 7950 3750 10150
Wire Wire Line
	3150 10150 4050 10150
Wire Wire Line
	3250 8350 3150 8350
Wire Wire Line
	3150 9050 3250 9050
Wire Wire Line
	3250 10450 3150 10450
Wire Wire Line
	3250 9750 3150 9750
Wire Wire Line
	3300 7250 3300 7450
Wire Wire Line
	3300 7300 3750 7300
Wire Wire Line
	3750 7300 3750 7450
Connection ~ 3300 7300
Wire Wire Line
	3600 7450 3600 7300
Connection ~ 3600 7300
Wire Wire Line
	3450 7450 3450 7300
Connection ~ 3450 7300
Wire Wire Line
	7450 2450 7650 2450
Wire Wire Line
	7650 2450 7650 3350
Wire Wire Line
	7650 3350 7950 3350
Wire Wire Line
	7000 3100 7000 3450
Wire Wire Line
	7000 3450 7950 3450
Connection ~ 6900 3100
Wire Wire Line
	7950 3800 7650 3800
Wire Wire Line
	7650 3800 7650 5050
Wire Wire Line
	7650 5050 7450 5050
Wire Wire Line
	7250 3700 7300 3700
Wire Wire Line
	7250 3900 7500 3900
Wire Wire Line
	7300 3700 7300 3250
Wire Wire Line
	7300 3250 7950 3250
Wire Wire Line
	7500 3900 7500 3450
Connection ~ 7500 3450
Connection ~ 7300 3900
Wire Wire Line
	8300 4300 8400 4300
Wire Wire Line
	8400 4300 8400 4200
Wire Wire Line
	8700 4300 8700 4200
Wire Wire Line
	8400 2800 8400 2950
Wire Wire Line
	8700 2850 8700 2950
Connection ~ 3300 8050
Wire Wire Line
	3150 8050 4050 8050
Connection ~ 3450 8750
Connection ~ 3600 9450
Connection ~ 3750 10150
Wire Wire Line
	5350 8300 5000 8300
Wire Wire Line
	5000 8300 5000 8050
Wire Wire Line
	5000 8050 4950 8050
Wire Wire Line
	4950 8750 5000 8750
Wire Wire Line
	5000 8750 5000 8500
Wire Wire Line
	5000 8500 5350 8500
Wire Wire Line
	4950 9450 5000 9450
Wire Wire Line
	5000 9450 5000 9700
Wire Wire Line
	5000 9700 5350 9700
Wire Wire Line
	4950 10150 5000 10150
Wire Wire Line
	5000 10150 5000 9900
Wire Wire Line
	5000 9900 5350 9900
Connection ~ 3250 10450
Connection ~ 3250 9750
Wire Wire Line
	3250 8350 3250 10650
Connection ~ 3250 9050
Wire Wire Line
	5550 11000 5550 10900
Wire Wire Line
	5900 11000 5900 10900
Wire Wire Line
	5550 10450 5550 10500
Wire Wire Line
	5900 10450 5900 10500
Wire Wire Line
	5100 4050 5200 4050
Wire Wire Line
	5100 3600 5100 4450
Connection ~ 5100 3700
Wire Wire Line
	5700 4050 5600 4050
Wire Wire Line
	5700 3600 5700 4450
Connection ~ 5700 3700
Wire Wire Line
	5450 2100 5350 2100
Wire Wire Line
	5350 2100 5350 1950
Wire Wire Line
	1550 6000 1450 6000
Wire Wire Line
	1550 6200 1450 6200
Wire Wire Line
	1700 2300 1700 2350
Wire Wire Line
	1700 2800 1700 2750
Wire Wire Line
	2800 2300 2800 2350
Wire Wire Line
	2800 2800 2800 2750
Wire Wire Line
	9100 2300 9100 2350
Wire Wire Line
	9100 2800 9100 2750
Wire Wire Line
	8000 2300 8000 2350
Wire Wire Line
	8000 2800 8000 2750
Wire Wire Line
	4450 7850 4450 7950
Wire Wire Line
	4450 8250 4450 8150
Wire Wire Line
	5900 8100 5900 8200
Wire Wire Line
	5900 8750 5900 8650
Wire Wire Line
	5100 4450 5250 4450
Connection ~ 5100 4050
Wire Wire Line
	5700 4450 5600 4450
Connection ~ 5700 4050
Wire Wire Line
	2400 2800 2400 2950
Wire Wire Line
	6450 8400 7000 8400
Wire Wire Line
	6750 8450 6750 8400
Connection ~ 6750 8400
Wire Wire Line
	6750 9050 6750 8950
Wire Wire Line
	6450 9800 7000 9800
Wire Wire Line
	6750 10450 6750 10350
Wire Wire Line
	6750 9850 6750 9800
Connection ~ 6750 9800
Wire Wire Line
	4250 2000 4250 2250
Wire Wire Line
	4250 1400 6550 1400
$Comp
L CAPAPOL C1
U 1 1
P 5350 1750
F 0 "C1" H 5400 1850 40  0000 L CNN
F 1 "68u/400V" H 5400 1650 40  0000 L CNN
F 2 "~" H 5450 1600 30  0000 C CNN
F 3 "~" H 5350 1750 300 0000 C CNN
	1    5350 1750
	1    0    0    -1  
$EndComp
$Comp
L GND #PWR025
U 1 1
P 2900 6500
F 0 "#PWR025" H 2900 6500 30  0001 C CNN
F 1 "GND" H 2900 6430 30  0001 C CNN
F 2 "" H 2900 6500 60  0000 C CNN
F 3 "" H 2900 6500 60  0000 C CNN
	1    2900 6500
	1    0    0    -1  
$EndComp
Text GLabel 2900 6200 1    39   Input ~ 0
Vmot-
Wire Wire Line
	2900 6200 2900 6500
Wire Notes Line
	2700 5900 3150 5900
Wire Notes Line
	3150 5900 3150 6650
Wire Notes Line
	3150 6650 2700 6650
Wire Notes Line
	2700 6650 2700 5900
Text Notes 6900 8750 0    60   ~ 0
Optional
Text Notes 6900 10150 0    60   ~ 0
Optional
$Comp
L TRANSIL TR?
U 1 1
P 11000 2300
F 0 "TR?" H 11085 2390 50  0000 L BNN
F 1 "TVS 150V BI" H 11013 2163 50  0000 L BNN
F 2 "" H 11000 2300 60  0000 C CNN
F 3 "" H 11000 2300 60  0000 C CNN
	1    11000 2300
	0    -1   -1   0   
$EndComp
$Comp
L R R?
U 1 1
P 11500 1850
F 0 "R?" V 11580 1850 40  0000 C CNN
F 1 "30R/15W" V 11507 1851 40  0000 C CNN
F 2 "~" V 11430 1850 30  0000 C CNN
F 3 "~" H 11500 1850 30  0000 C CNN
	1    11500 1850
	1    0    0    -1  
$EndComp
$Comp
L C C?
U 1 1
P 11500 2400
F 0 "C?" H 11500 2500 40  0000 L CNN
F 1 "100nF/1KV" H 11506 2315 40  0000 L CNN
F 2 "~" H 11538 2250 30  0000 C CNN
F 3 "~" H 11500 2400 60  0000 C CNN
	1    11500 2400
	1    0    0    -1  
$EndComp
Wire Wire Line
	11500 1600 11500 1500
Wire Wire Line
	11000 1500 12050 1500
Wire Wire Line
	11000 1500 11000 1950
Wire Wire Line
	11000 2300 11000 2800
Wire Wire Line
	11000 2800 12050 2800
Wire Wire Line
	11500 2800 11500 2600
Wire Wire Line
	11500 2200 11500 2100
Wire Wire Line
	12050 1500 12050 1950
Connection ~ 11500 1500
Connection ~ 12050 1950
Wire Wire Line
	12050 2800 12050 2250
Connection ~ 11500 2800
Connection ~ 12050 2250
Text Notes 11900 2150 0    60   ~ 0
MOTOR
Wire Notes Line
	10800 1350 10800 3150
Wire Notes Line
	10800 3150 12300 3150
Wire Notes Line
	12300 3150 12300 1350
Wire Notes Line
	12300 1350 10800 1350
Text Notes 11350 3100 0    79   ~ 0
At motor's end
$EndSCHEMATC
